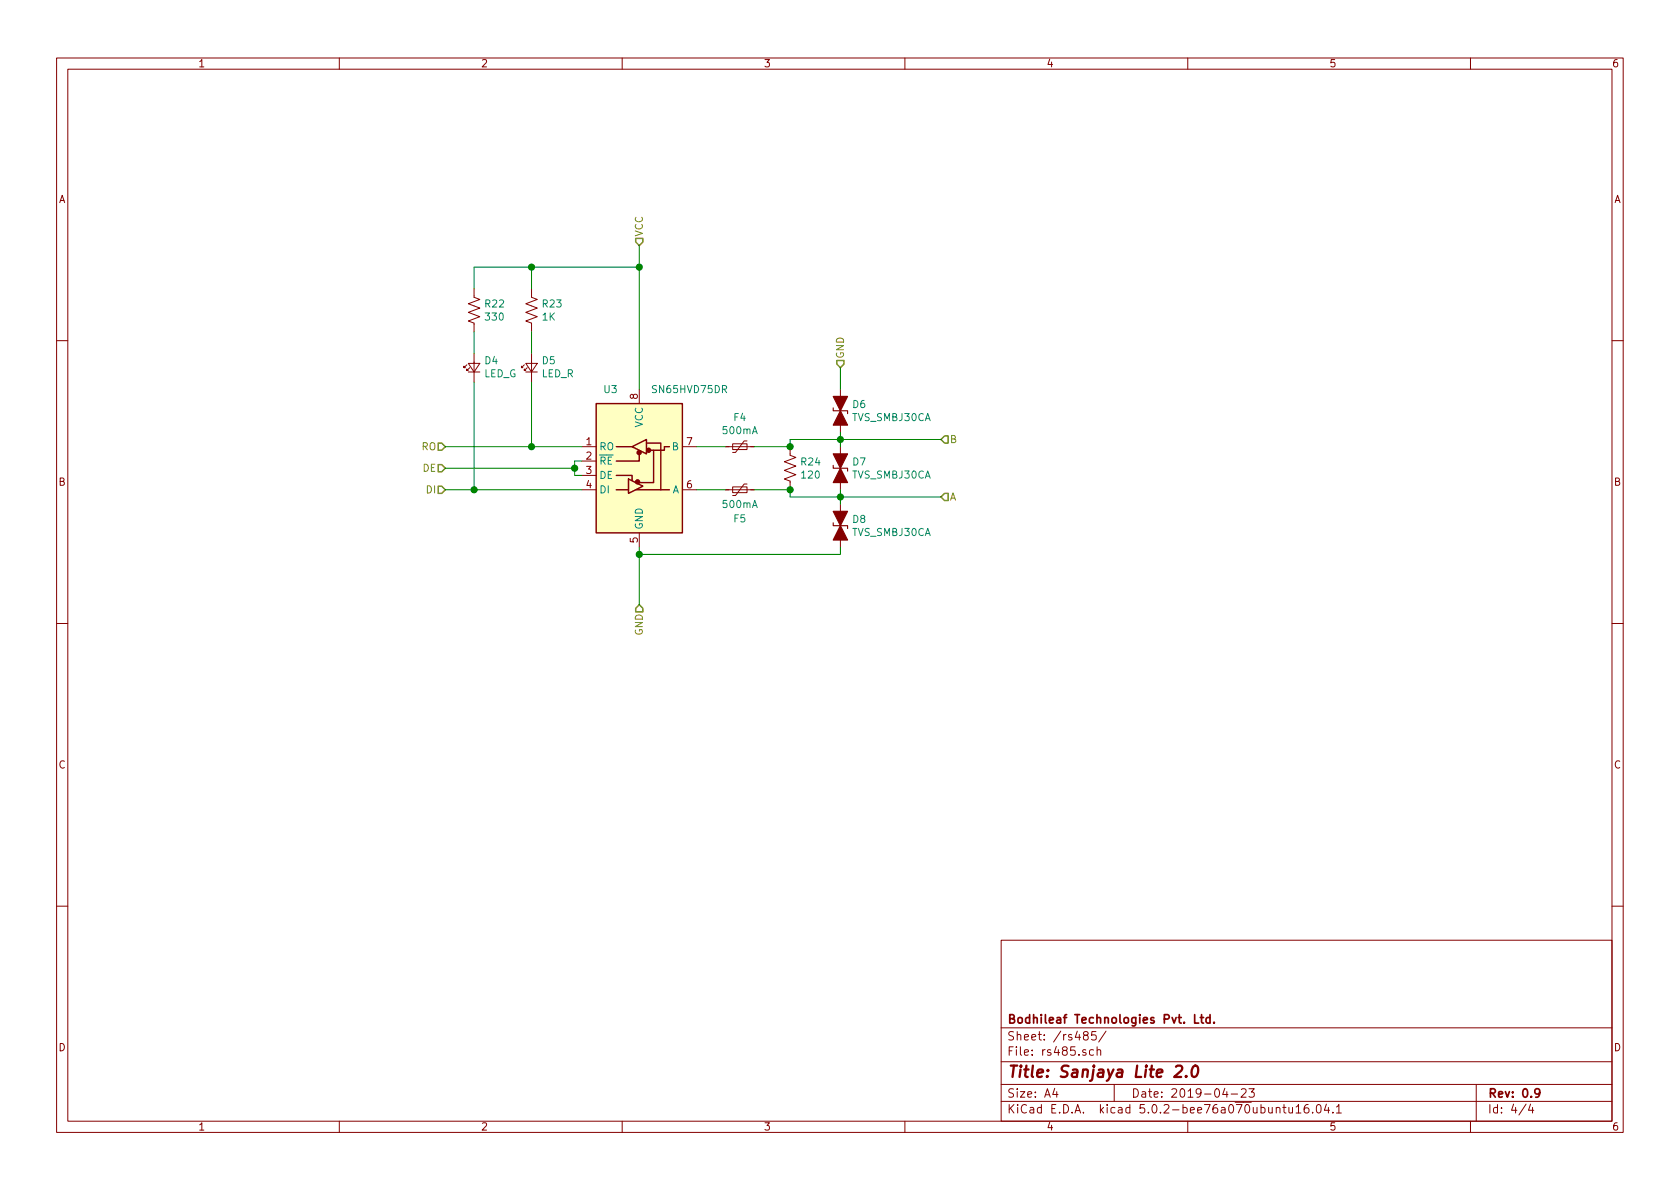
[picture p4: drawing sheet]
EESchema Schematic File Version 4
LIBS:sanjaya_lite2-cache
EELAYER 26 0
EELAYER END
$Descr A4 11693 8268
encoding utf-8
Sheet 4 4
Title "Sanjaya Lite 2.0"
Date "2019-04-23"
Rev "0.9"
Comp "Bodhileaf Technologies Pvt. Ltd."
Comment1 ""
Comment2 ""
Comment3 ""
Comment4 ""
$EndDescr
$Comp
L Interface_UART:MAX485E U3
U 1 1
P 4450 3200
F 0 "U3" H 4250 3700 50  0000 C CNN
F 1 "SN65HVD75DR" H 4800 3700 50  0000 C CNN
F 2 "Package_SO:SOIC-8_3.9x4.9mm_P1.27mm" H 4450 2500 50  0001 C CNN
F 3 "https://datasheets.maximintegrated.com/en/ds/MAX1487E-MAX491E.pdf" H 4450 3250 50  0001 C CNN
	1    4450 3200
	1    0    0    -1  
$EndComp
$Comp
L Device:Polyfuse_Small F4
U 1 1
P 5150 3100
F 0 "F4" V 4945 3100 50  0000 C CNN
F 1 "500mA" V 5036 3100 50  0000 C CNN
F 2 "Fuse:Fuse_1812_4532Metric_Pad1.30x3.40mm_HandSolder" H 5200 2900 50  0001 L CNN
F 3 "~" H 5150 3100 50  0001 C CNN
	1    5150 3100
	0    1    1    0   
$EndComp
$Comp
L Device:Polyfuse_Small F5
U 1 1
P 5150 3400
F 0 "F5" V 5350 3400 50  0000 C CNN
F 1 "500mA" V 5250 3400 50  0000 C CNN
F 2 "Fuse:Fuse_1812_4532Metric_Pad1.30x3.40mm_HandSolder" H 5200 3200 50  0001 L CNN
F 3 "~" H 5150 3400 50  0001 C CNN
	1    5150 3400
	0    1    1    0   
$EndComp
Wire Wire Line
	4850 3100 5050 3100
Wire Wire Line
	5050 3400 4850 3400
Text HLabel 3100 3100 0    50   Input ~ 0
RO
Text HLabel 3100 3250 0    50   Input ~ 0
DE
Text HLabel 3100 3400 0    50   Input ~ 0
DI
Wire Wire Line
	4050 3200 4000 3200
Wire Wire Line
	4000 3300 4050 3300
Text HLabel 4450 1700 1    50   Input ~ 0
VCC
Text HLabel 4450 4200 3    50   Input ~ 0
GND
$Comp
L Device:D_TVS_ALT D7
U 1 1
P 5850 3250
F 0 "D7" V 5804 3329 50  0000 L CNN
F 1 "TVS_SMBJ30CA" V 5895 3329 50  0000 L CNN
F 2 "Diode_SMD:D_SMB_Handsoldering" H 5850 3250 50  0001 C CNN
F 3 "~" H 5850 3250 50  0001 C CNN
	1    5850 3250
	0    1    1    0   
$EndComp
$Comp
L Device:D_TVS_ALT D8
U 1 1
P 5850 3650
F 0 "D8" V 5804 3729 50  0000 L CNN
F 1 "TVS_SMBJ30CA" V 5895 3729 50  0000 L CNN
F 2 "Diode_SMD:D_SMB_Handsoldering" H 5850 3650 50  0001 C CNN
F 3 "~" H 5850 3650 50  0001 C CNN
	1    5850 3650
	0    1    1    0   
$EndComp
$Comp
L Device:D_TVS_ALT D6
U 1 1
P 5850 2850
F 0 "D6" V 5804 2929 50  0000 L CNN
F 1 "TVS_SMBJ30CA" V 5895 2929 50  0000 L CNN
F 2 "Diode_SMD:D_SMB_Handsoldering" H 5850 2850 50  0001 C CNN
F 3 "~" H 5850 2850 50  0001 C CNN
	1    5850 2850
	0    1    1    0   
$EndComp
Wire Wire Line
	5850 3500 5850 3450
Wire Wire Line
	5850 3100 5850 3050
Wire Wire Line
	5850 3800 5850 3850
Wire Wire Line
	5250 3400 5500 3400
Wire Wire Line
	5500 3400 5500 3450
Connection ~ 5850 3450
Wire Wire Line
	5850 3450 5850 3400
Wire Wire Line
	5250 3100 5500 3100
Wire Wire Line
	5500 3100 5500 3050
Connection ~ 5850 3050
Wire Wire Line
	5850 3050 5850 3000
Text HLabel 5850 2550 1    50   Input ~ 0
GND
Wire Wire Line
	5850 2550 5850 2700
Text HLabel 6550 3450 2    50   Input ~ 0
A
Text HLabel 6550 3050 2    50   Input ~ 0
B
Wire Wire Line
	5850 3050 6550 3050
Wire Wire Line
	6550 3450 5850 3450
Wire Wire Line
	4000 3200 4000 3250
Wire Wire Line
	3100 3100 3700 3100
Wire Wire Line
	3100 3250 4000 3250
Connection ~ 4000 3250
Wire Wire Line
	4000 3250 4000 3300
Wire Wire Line
	3100 3400 3300 3400
$Comp
L Device:R_US R22
U 1 1
P 3300 2150
F 0 "R22" H 3368 2196 50  0000 L CNN
F 1 "330" H 3368 2105 50  0000 L CNN
F 2 "Resistor_SMD:R_0805_2012Metric_Pad1.15x1.40mm_HandSolder" V 3340 2140 50  0001 C CNN
F 3 "~" H 3300 2150 50  0001 C CNN
	1    3300 2150
	1    0    0    -1  
$EndComp
$Comp
L Device:R_US R23
U 1 1
P 3700 2150
F 0 "R23" H 3768 2196 50  0000 L CNN
F 1 "1K" H 3768 2105 50  0000 L CNN
F 2 "Resistor_SMD:R_0805_2012Metric_Pad1.15x1.40mm_HandSolder" V 3740 2140 50  0001 C CNN
F 3 "~" H 3700 2150 50  0001 C CNN
	1    3700 2150
	1    0    0    -1  
$EndComp
$Comp
L Device:LED_Small D4
U 1 1
P 3300 2550
F 0 "D4" V 3346 2482 50  0000 R CNN
F 1 "LED_G" V 3255 2482 50  0000 R CNN
F 2 "LED_SMD:LED_0805_2012Metric_Pad1.15x1.40mm_HandSolder" V 3300 2550 50  0001 C CNN
F 3 "~" V 3300 2550 50  0001 C CNN
	1    3300 2550
	0    -1   -1   0   
$EndComp
$Comp
L Device:LED_Small D5
U 1 1
P 3700 2550
F 0 "D5" V 3746 2482 50  0000 R CNN
F 1 "LED_R" V 3655 2482 50  0000 R CNN
F 2 "LED_SMD:LED_0805_2012Metric_Pad1.15x1.40mm_HandSolder" V 3700 2550 50  0001 C CNN
F 3 "~" V 3700 2550 50  0001 C CNN
	1    3700 2550
	0    -1   -1   0   
$EndComp
Wire Wire Line
	3300 2650 3300 3400
Connection ~ 3300 3400
Wire Wire Line
	3300 3400 4050 3400
Wire Wire Line
	3700 2650 3700 3100
Connection ~ 3700 3100
Wire Wire Line
	3700 3100 4050 3100
Wire Wire Line
	3300 2450 3300 2300
Wire Wire Line
	3700 2450 3700 2300
Wire Wire Line
	3700 2000 3700 1850
Wire Wire Line
	3700 1850 4450 1850
Wire Wire Line
	3300 2000 3300 1850
Wire Wire Line
	3300 1850 3700 1850
Connection ~ 3700 1850
Wire Wire Line
	4450 1700 4450 1850
Connection ~ 4450 1850
Wire Wire Line
	4450 1850 4450 2700
$Comp
L Device:R_US R24
U 1 1
P 5500 3250
F 0 "R24" H 5568 3296 50  0000 L CNN
F 1 "120" H 5568 3205 50  0000 L CNN
F 2 "Resistor_SMD:R_0805_2012Metric_Pad1.15x1.40mm_HandSolder" V 5540 3240 50  0001 C CNN
F 3 "~" H 5500 3250 50  0001 C CNN
	1    5500 3250
	1    0    0    -1  
$EndComp
Connection ~ 5500 3100
Connection ~ 5500 3400
Wire Wire Line
	4450 3800 4450 3850
Wire Wire Line
	5500 3050 5850 3050
Wire Wire Line
	5500 3450 5850 3450
Wire Wire Line
	4450 3850 5850 3850
Connection ~ 4450 3850
Wire Wire Line
	4450 3850 4450 4200
$EndSCHEMATC
